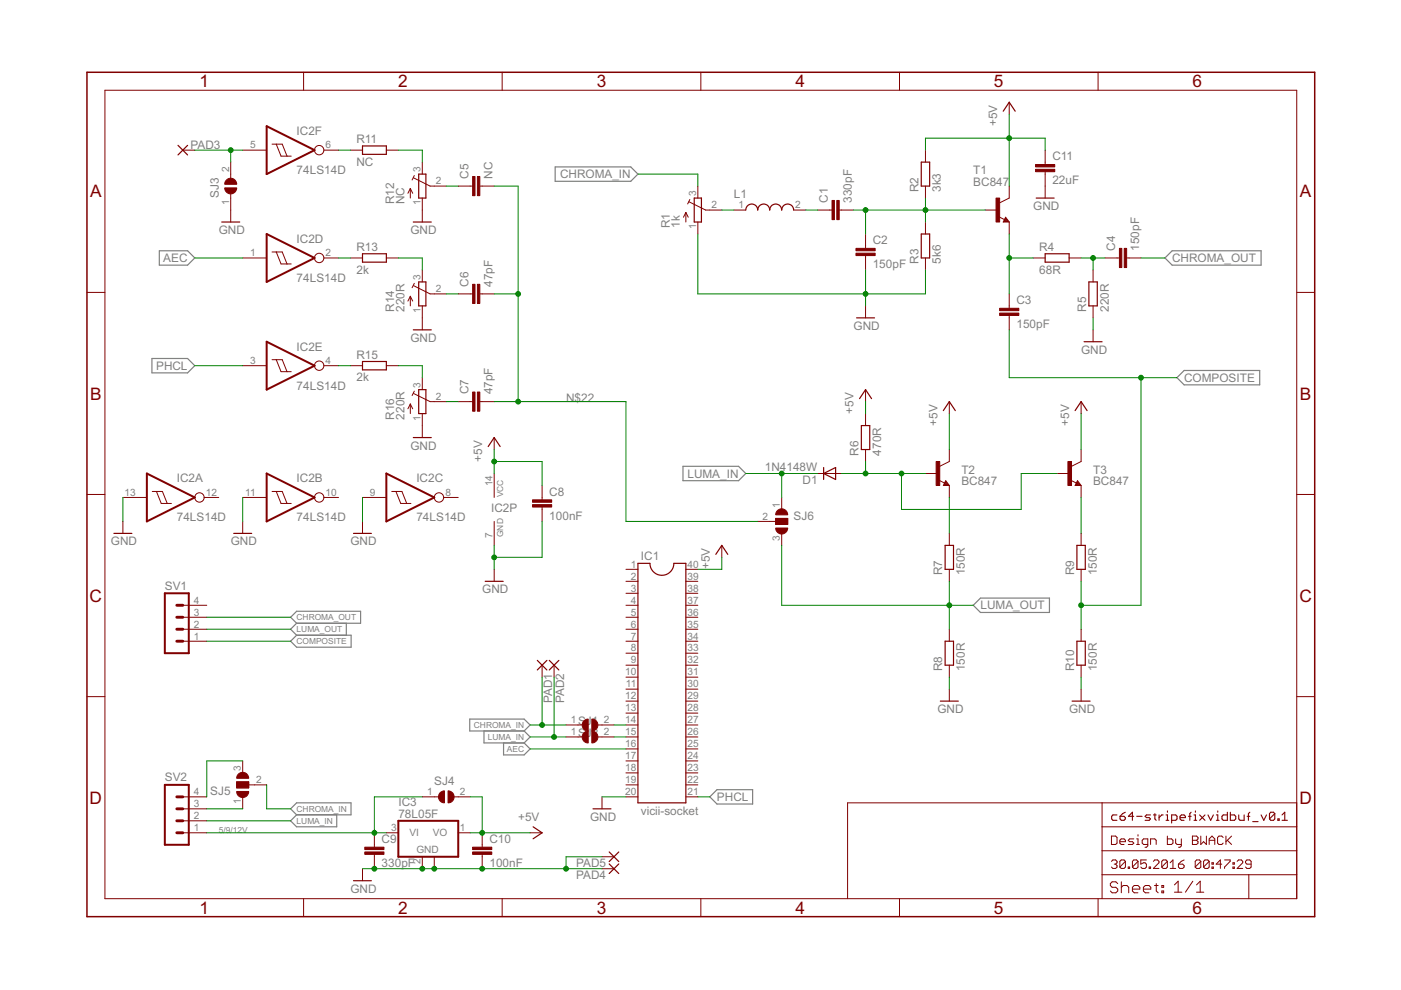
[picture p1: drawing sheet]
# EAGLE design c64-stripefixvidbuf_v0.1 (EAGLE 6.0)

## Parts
C1  330pF  C-EUC0603  [C0603]
C2  150pF  C-EUC0603  [C0603]
C3  150pF  C-EUC0603  [C0603]
C4  150pF  C-EUC0603  [C0603]
C5  NC  C-EUC0603  [C0603]
C6  47pF  C-EUC0603  [C0603]
C7  47pF  C-EUC0603  [C0603]
C8  100nF  C-EUC0603  [C0603]
C9  330pF  C-EUC0603  [C0603]
C10  100nF  C-EUC0603  [C0603]
C11  22uF  C-EUC1206  [C1206]
D1  1N4148W  [SOD123]
IC1  vicii-socket  DIL40SPECIAL  [DIL40SPECIAL]
IC2  74LS14D  [SO14]
IC3  78L05F  [SOT89]
L1  WE-KIHQ_0805  [WE-KI_0805_B]
PAD1  SMD2  [SMD1,27-2,54]
PAD2  SMD2  [SMD1,27-2,54]
PAD3  SMD2  [SMD1,27-2,54]
PAD4  2,15/1,0  [2,15/1,0]
PAD5  2,15/1,0  [2,15/1,0]
R1  1k  TRIM_EU-TC33  [TC33]
R2  3k3  R-EU_R0603  [R0603]
R3  5k6  R-EU_R0603  [R0603]
R4  68R  R-EU_R0603  [R0603]
R5  220R  R-EU_R0603  [R0603]
R6  470R  R-EU_R0603  [R0603]
R7  150R  R-EU_R0603  [R0603]
R8  150R  R-EU_R0603  [R0603]
R9  150R  R-EU_R0603  [R0603]
R10  150R  R-EU_R0603  [R0603]
R11  NC  R-EU_R0603  [R0603]
R12  NC  TRIM_EU-TC33  [TC33]
R13  2k  R-EU_R0603  [R0603]
R14  220R  TRIM_EU-TC33  [TC33]
R15  2k  R-EU_R0603  [R0603]
R16  220R  TRIM_EU-TC33  [TC33]
SJ1  SJ  [SJ]
SJ2  SJ  [SJ]
SJ3  SJ  [SJ]
SJ4  SJ  [SJ]
SJ5  SJ2W  [SJ_2]
SJ6  SJ2W  [SJ_2]
SV1  MA04-1  [MA04-1]
SV2  MA04-1  [MA04-1]
T1  BC847  [SOT23]
T2  BC847  [SOT23]
T3  BC847  [SOT23]

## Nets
5/9/12V: C9.1 IC3.3(VI) SJ4.1 SV2.1
+5V: C8.1 C10.1 C11.1 IC1.40 IC2.14(P:VCC) IC3.1(VO) R2.2 R6.2 SJ4.2 T1.3(C) T2.3(C) T3.3(C)
AEC: IC1.16 IC2.1(D:I)
CHROMA_IN: PAD1.1(P) R1.3(E) SJ1.1 SJ5.2
CHROMA_OUT: C4.2 SV1.3
COMPOSITE: C3.2 R9.1 R10.2 SV1.1
GND: C2.2 C8.2 C9.2 C10.2 C11.2 IC1.20 IC2.7(P:GND) IC2.9(C:I) IC2.11(B:I) IC2.13(A:I) IC3.2(GND) IC3.2@1(GND) PAD4.1(P) PAD5.1(P) R1.1(A) R3.1 R5.1 R8.1 R10.1 R12.1(A) R14.1(A) R16.1(A) SJ3.1
LUMA_IN: D1.C PAD2.1(P) SJ2.1 SJ6.1 SV2.2
LUMA_OUT: R7.1 R8.2 SJ6.3 SV1.2
N$1: R9.2 T3.2(E)
N$2: D1.A R6.1 T2.1(B) T3.1(B)
N$3: IC1.14 SJ1.2
N$4: IC1.15 SJ2.2
N$5: SJ5.1 SV2.3
N$6: SJ5.3 SV2.4
N$7: IC2.2(D:O) R13.1
N$8: C1.1 L1.2
N$9: C1.2 C2.1 R2.1 R3.2 T1.1(B)
N$10: R13.2 R14.3(E)
N$11: C3.1 R4.1 T1.2(E)
N$12: C6.1 R14.2(S)
N$13: C7.1 R16.2(S)
N$14: R7.2 T2.2(E)
N$15: IC2.4(E:O) R15.1
N$16: L1.1 R1.2(S)
N$17: R15.2 R16.3(E)
N$18: IC2.6(F:O) R11.1
N$19: R11.2 R12.3(E)
N$20: C5.1 R12.2(S)
N$21: IC2.5(F:I) PAD3.1(P) SJ3.2
N$22: C5.2 C6.2 C7.2 SJ6.2
PHCL: IC1.21 IC2.3(E:I)
QEQWEQW: C4.1 R4.2 R5.2
Unconnected: IC1.1 IC1.2 IC1.3 IC1.4 IC1.5 IC1.6 IC1.7 IC1.8 IC1.9 IC1.10 IC1.11 IC1.12 IC1.13 IC1.17 IC1.18 IC1.19 IC1.22 IC1.23 IC1.24 IC1.25 IC1.26 IC1.27 IC1.28 IC1.29 IC1.30 IC1.31 IC1.32 IC1.33 IC1.34 IC1.35 IC1.36 IC1.37 IC1.38 IC1.39 IC2.8(C:O) IC2.10(B:O) IC2.12(A:O) SV1.4

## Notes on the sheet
- Design by BWACK

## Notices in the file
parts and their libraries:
Wurth_Elektronik_Passive_rev15f: Copyright: Würth Elektronik
